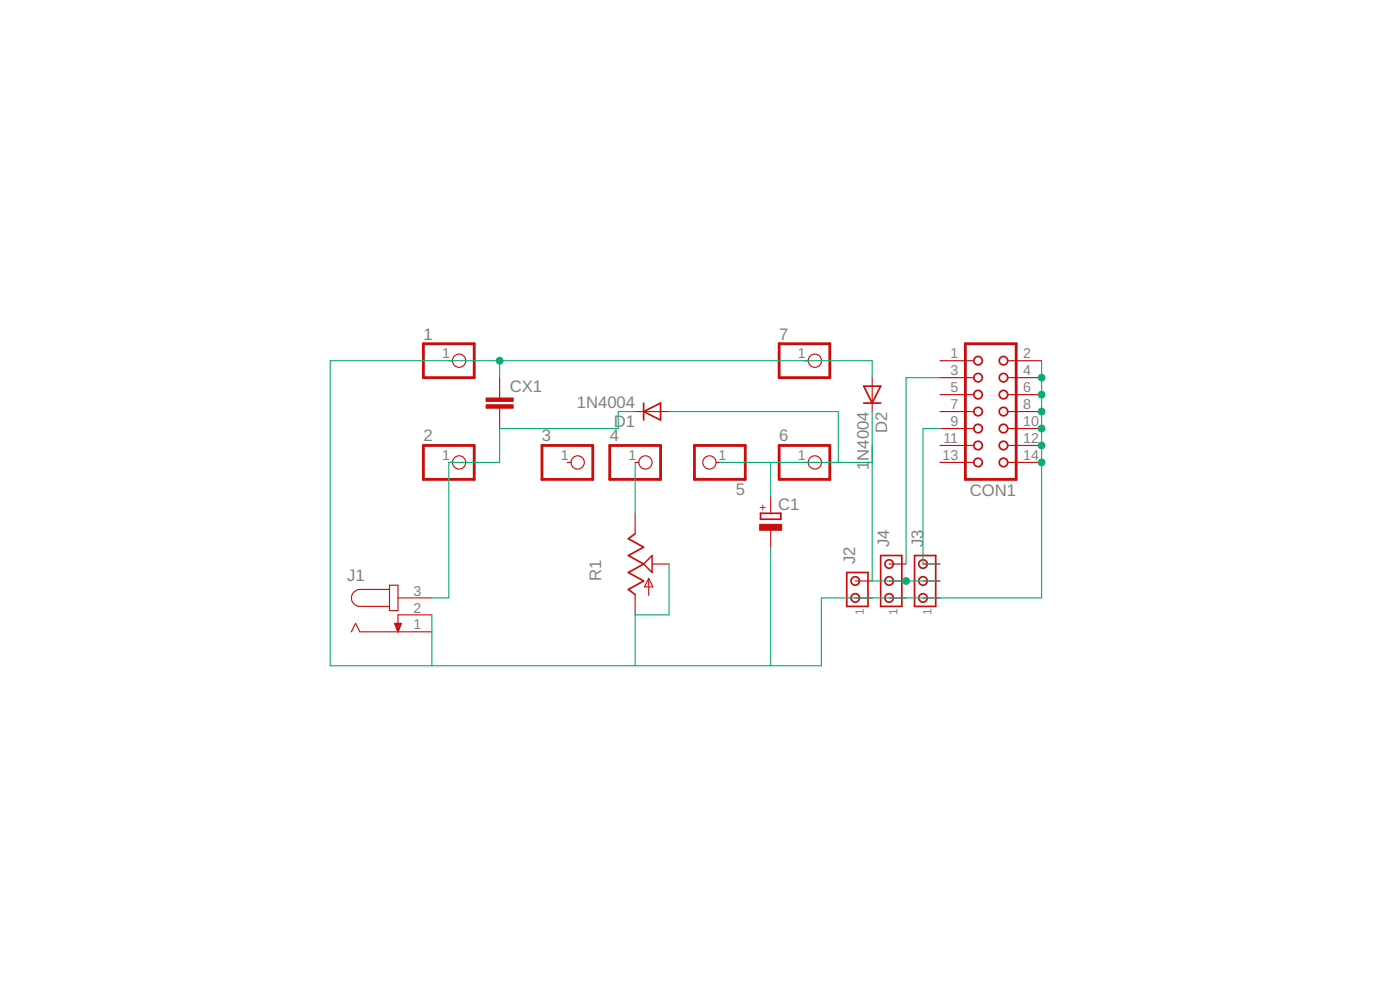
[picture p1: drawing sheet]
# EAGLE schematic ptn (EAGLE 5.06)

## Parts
1  PINHD-1X1  [1X01]
2  PINHD-1X1  [1X01]
3  PINHD-1X1  [1X01]
4  PINHD-1X1  [1X01]
5  PINHD-1X1  [1X01]
6  PINHD-1X1  [1X01]
7  PINHD-1X1  [1X01]
C1  CPOL-EUE5-13  [E5-13]
CON1  CON14  [CON14]
CX1  CXXC15B10  [XC15B10]
D1  1N4004  [DO41-10]
D2  1N4004  [DO41-10]
J1  JACK-PLUG1  [SPC4078]
J2  MTA02-100  [10X02MTA]
J3  MTA03-100  [10X03MTA]
J4  MTA03-100  [10X03MTA]
R1  TRIM_US-B64Y  [B64Y]

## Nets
N$1: 2.1 CX1.2 D1.C J1.3
N$2: CON1.3 J4.3
N$3: CON1.9 J3.3
N$5: 4.1 R1.E
N$7: 1.1 7.1 C1.- CON1.2 CON1.4 CON1.6 CON1.8 CON1.10 CON1.12 CON1.14 CX1.1 D2.A J1.1 J1.2 J2.1 J3.1 J4.1 R1.A R1.S
N$8: 5.1 6.1 C1.+ D1.A D2.C J2.2 J3.2 J4.2
Unconnected: 3.1 CON1.1 CON1.5 CON1.7 CON1.11 CON1.13
